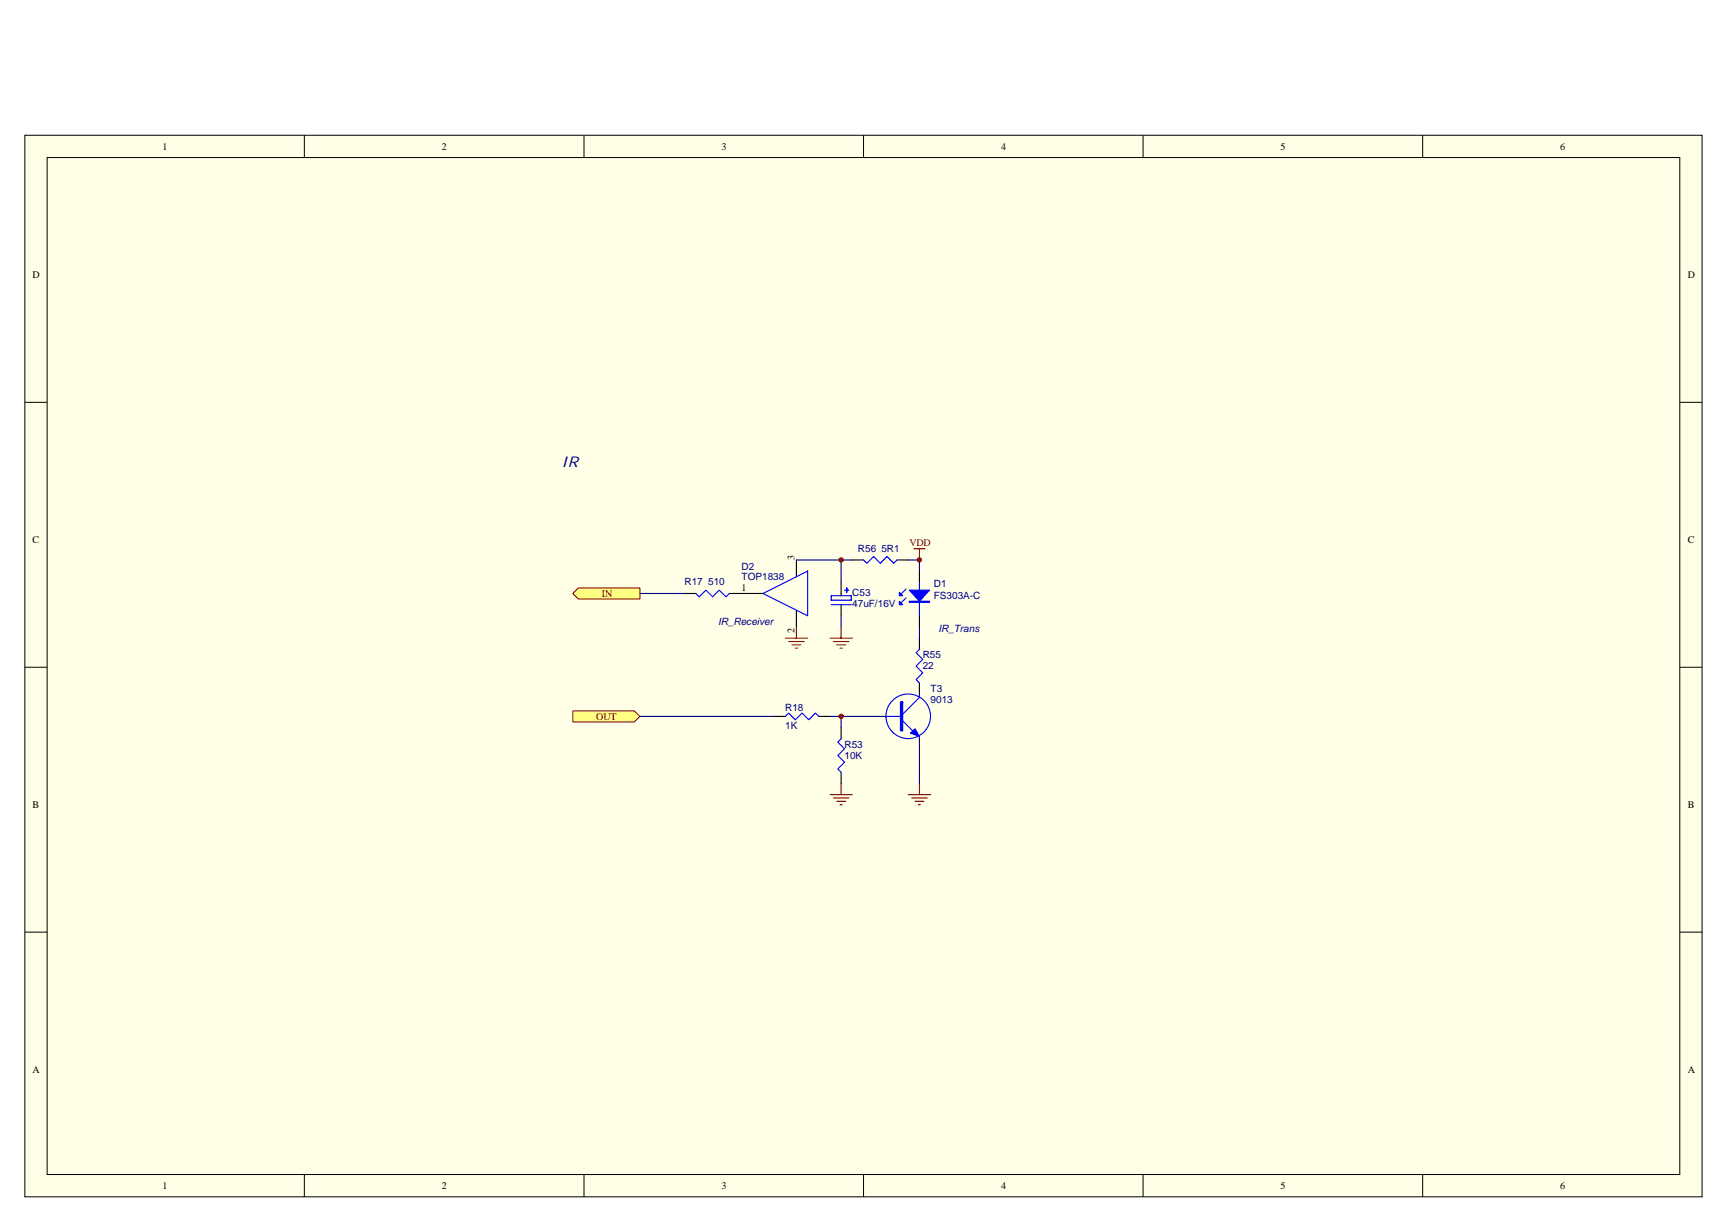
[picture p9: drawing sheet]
<svg xmlns="http://www.w3.org/2000/svg" width="297mm" height="210mm" viewBox="0 0 297 210" stroke-linecap="round" stroke-linejoin="round" font-family="sans-serif">
<path d="M4.3 23.2h288.3v182.5h-288.3z" fill="#ffffe8"/>
<g fill="none" stroke="#000" stroke-width=".17">
<path d="M4.3 23.2h288.3v182.5h-288.3zM8.1 27.1h280.7v174.7h-280.7zM52.3 23.2v3.9M100.4 23.2v3.9M148.4 23.2v3.9M196.5 23.2v3.9M244.6 23.2v3.9M4.3 69.1h3.8M288.8 69.1h3.8M4.3 114.7h3.8M288.8 114.7h3.8M4.3 160.2h3.8"/>
<path d="M288.8 160.2h3.8M52.3 201.8v3.9M100.4 201.8v3.9M148.4 201.8v3.9M196.5 201.8v3.9M244.6 201.8v3.9"/>
</g>
<path d="M136.9 96.2v2.9M158 98.1v2M117.7 102h1.9M125.4 102h5.7M136.9 104.9v2.8M158 105.8v1.9M158 109.7v1.9M158 117.3v2" fill="none" stroke="#000" stroke-width=".19"/>
<path d="M119.6 102l.6 .6 1.1-1.2 1.2 1.2 1.1-1.2 1.2 1.2 .6-.6M131.1 102l7.7-3.9v7.7zM155.7 101.2l-.7 .8M155.7 102.7l-.7 .8M158 111.6l-.5 .6 1.1 1.1-1.1 1.2 1.1 1.1-1.1 1.2 .5 .5M158 100.1v5.7" fill="none" stroke="#00f" stroke-width=".19"/>
<path d="M157.1 94.3h1.9M158 94.3v1.9M135 109.7h3.8M135.6 110.2h2.7M136.1 110.8h1.6M136.7 111.4h.4M136.9 107.7v2" fill="none" stroke="#800000" stroke-width=".19"/>
<g fill="#00f" stroke="#00f" stroke-width=".19">
<path d="M156.3 101.4h3.5l-1.8 1.9z"/>
<path d="M154.6 101.8l.6 .6h-.6z"/>
<path d="M154.6 103.3l.6 .6h-.6z"/>
<path d="M156.3 103.3h3.5v.2h-3.5z" fill-rule="evenodd"/>
</g>
<path d="M110 102h7.7" fill="none" stroke="#000080" stroke-width=".19"/>
<g fill="#ffff80" stroke="#800000" stroke-width=".17">
<path d="M98.5 122.2h10.5l1 .9-1 1h-10.5z" fill-rule="evenodd"/>
<path d="M98.5 102l.9-1h10.6v1.9h-10.6z" fill-rule="evenodd"/>
</g>
<path d="M136.9 96.2h9.6M144.6 96.2v3.9M156.1 96.2h1.9v1.9M144.6 105.8v1.9M158 107.7v2M110 123.1h23.1M142.7 123.1h9.6M144.6 123.1v1.9M158 126.9v7.7" fill="none" stroke="#000080" stroke-width=".19"/>
<path d="M146.5 96.2h1.9M154.2 96.2h1.9M144.6 100.1v2.3M144.6 103.9v1.9M158 119.3h.1M133.1 123.1h1.9M140.8 123.1h1.9M144.6 125v1.9M144.6 132.7v1.9M152.3 123.1h.1M158 126.9h.1" fill="none" stroke="#000" stroke-width=".19"/>
<g fill="none" stroke="#00f" stroke-width=".19">
<path d="M148.4 96.2l.6 .6 1.2-1.2 1.1 1.2 1.2-1.2 1.1 1.2 .6-.6M142.9 102.4h3.4v.7h-3.4zM142.9 103.9h3.4M145.2 101.4h.7M145.6 101v.8M158 119.3v.5l-2.8 2.9M135 123.1l.6-.6 1.1 1.2 1.2-1.2 1.1 1.2 1.2-1.2 .6 .6M144.6 126.9l-.6 .6 1.2 1.2-1.2 1.1 1.2 1.2-1.2 1.1 .6 .6M152.3 123.1h2.9M155.2 123.9l1.7 1.7M158 126.6v.3"/>
<circle cx="156.1" cy="123.1" r="3.8"/>
</g>
<g fill="#00f" stroke="#00f" stroke-width=".19">
<path d="M156.5 126l.8-.8 .7 1.4z"/>
<path d="M154.8 120.6v5h.4v-5z" fill-rule="evenodd"/>
</g>
<g fill="none" stroke="#800000" stroke-width=".19">
<path d="M142.7 109.7h3.8M143.3 110.2h2.6M143.8 110.8h1.6M144.4 111.4h.4M144.6 107.7v2M142.7 136.5h3.8M143.3 137.1h2.6M143.8 137.7h1.6M144.4 138.3h.4M144.6 134.6v1.9M156.1 136.5h3.9M156.7 137.1h2.7"/>
<path d="M157.3 137.7h1.5M157.9 138.3h.3M158 134.6v1.9"/>
</g>
<g fill="#800000" stroke="#800000" stroke-width=".17">
<circle cx="144.6" cy="123.1" r=".38"/>
<circle cx="144.6" cy="96.2" r=".38"/>
<circle cx="158" cy="96.2" r=".38"/>
</g>
<text font-size="2.5" fill="#000080" x="96.5" y="80.3">IR</text>
<g font-size="1.7">
<text x="27.9" y="25.7">1</text>
<text x="76" y="25.7">2</text>
<text x="124" y="25.7">3</text>
<text x="172.1" y="25.7">4</text>
<text x="220.1" y="25.7">5</text>
<text x="268.2" y="25.7">6</text>
<text x="5.6" y="47.8">D</text>
<text x="290.1" y="47.8">D</text>
<text x="5.6" y="93.3">C</text>
<text x="290.1" y="93.3">C</text>
<text x="127.5" y="101.6">1</text>
<text x="136.6" y="96.2" transform="rotate(-90 136.6 96.2)">3</text>
<text x="136.6" y="108.7" transform="rotate(-90 136.6 108.7)">2</text>
<text x="5.6" y="138.8">B</text>
<text x="290.1" y="138.8">B</text>
<text x="5.6" y="184.3">A</text>
<text x="290.1" y="184.3">A</text>
<text x="27.9" y="204.3">1</text>
<text x="76" y="204.3">2</text>
<text x="124" y="204.3">3</text>
<text x="172.1" y="204.3">4</text>
<text x="220.1" y="204.3">5</text>
<text x="268.2" y="204.3">6</text>
</g>
<g font-size="1.7" fill="#000080">
<text x="147.5" y="94.9">R56 5R1</text>
<text x="117.7" y="100.5">R17 510</text>
<text x="127.5" y="98">D2</text>
<text x="127.5" y="99.7">TOP1838</text>
<text x="160.5" y="100.8">D1</text>
<text x="123.4" y="107.4">IR_Receiver</text>
<text x="146.5" y="102.4">C53</text>
<text x="146.5" y="104.3">47uF/16V</text>
<text x="160.5" y="103">FS303A-C</text>
<text x="158.6" y="113.1">R55</text>
<text x="161.3" y="108.5">IR_Trans</text>
<text x="158.6" y="115">22</text>
<text x="160" y="118.9">T3</text>
<text x="135" y="122.2">R18</text>
<text x="135" y="125.2">1K</text>
<text x="160" y="120.8">9013</text>
<text x="145.2" y="128.5">R53</text>
<text x="145.2" y="130.4">10K</text>
</g>
<g font-size="1.7" fill="#800000">
<text x="156.3" y="93.9">VDD</text>
<text x="103.5" y="102.5">IN</text>
<text x="102.5" y="123.7">OUT</text>
</g>
</svg>
